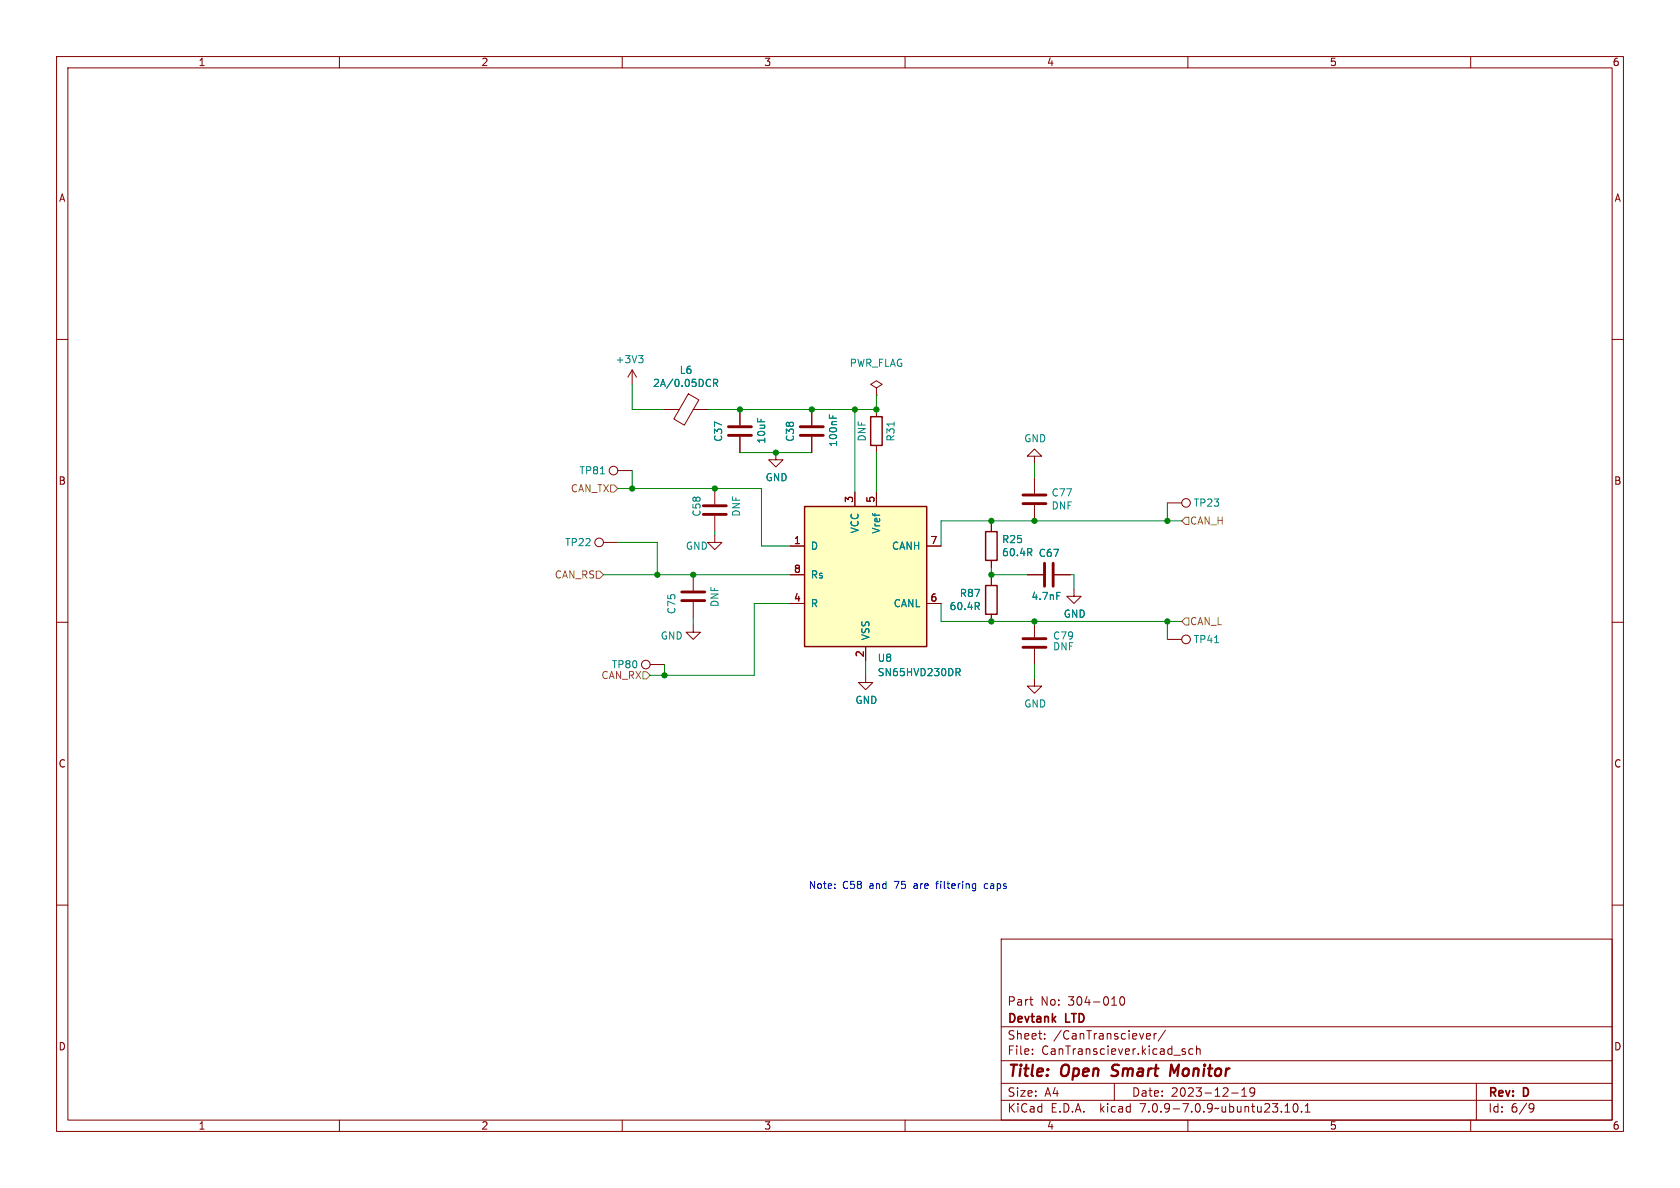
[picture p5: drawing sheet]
(kicad_sch (version 20230121) (generator eeschema)

 (paper "A4")

 (title_block
  (title "Open Smart Monitor")
  (date "2023-12-19")
  (rev "D")
  (company "Devtank LTD")
  (comment 1 "Part No: 304-010"))

 (lib_symbols
  (symbol "Device:C" (pin_numbers hide) (pin_names (offset 0.254)) (in_bom yes) (on_board yes)
   (property "Reference" "C" (at 0.635 2.54 0) (effects (font (size 1.27 1.27)) (justify left)))
   (property "Value" "C" (at 0.635 -2.54 0) (effects (font (size 1.27 1.27)) (justify left)))
   (property "Footprint" "" (at 0.9652 -3.81 0) (effects (font (size 1.27 1.27)) hide))
   (property "Datasheet" "~" (at 0 0 0) (effects (font (size 1.27 1.27)) hide))
   (symbol "C_0_1"
    (polyline (pts (xy -2.032 -0.762) (xy 2.032 -0.762)) (stroke (width 0.508) (type default)) (fill (type none)))
    (polyline (pts (xy -2.032 0.762) (xy 2.032 0.762)) (stroke (width 0.508) (type default)) (fill (type none))))
   (symbol "C_1_1"
    (pin passive line (at 0 3.81 270) (length 2.794) (name "~" (effects (font (size 1.27 1.27)))) (number "1" (effects (font (size 1.27 1.27)))))
    (pin passive line (at 0 -3.81 90) (length 2.794) (name "~" (effects (font (size 1.27 1.27)))) (number "2" (effects (font (size 1.27 1.27)))))))
  (symbol "Device:FerriteBead" (pin_numbers hide) (pin_names (offset 0)) (in_bom yes) (on_board yes)
   (property "Reference" "FB" (at -3.81 0.635 90) (effects (font (size 1.27 1.27))))
   (property "Value" "FerriteBead" (at 3.81 0 90) (effects (font (size 1.27 1.27))))
   (property "Footprint" "" (at -1.778 0 90) (effects (font (size 1.27 1.27)) hide))
   (property "Datasheet" "~" (at 0 0 0) (effects (font (size 1.27 1.27)) hide))
   (symbol "FerriteBead_0_1"
    (polyline (pts (xy 0 -1.27) (xy 0 -1.2192)) (stroke (width 0) (type default)) (fill (type none)))
    (polyline (pts (xy 0 1.27) (xy 0 1.2954)) (stroke (width 0) (type default)) (fill (type none)))
    (polyline (pts (xy -2.7686 0.4064) (xy -1.7018 2.2606) (xy 2.7686 -0.3048) (xy 1.6764 -2.159) (xy -2.7686 0.4064)) (stroke (width 0) (type default)) (fill (type none))))
   (symbol "FerriteBead_1_1"
    (pin passive line (at 0 3.81 270) (length 2.54) (name "~" (effects (font (size 1.27 1.27)))) (number "1" (effects (font (size 1.27 1.27)))))
    (pin passive line (at 0 -3.81 90) (length 2.54) (name "~" (effects (font (size 1.27 1.27)))) (number "2" (effects (font (size 1.27 1.27)))))))
  (symbol "Device:R" (pin_numbers hide) (pin_names (offset 0)) (in_bom yes) (on_board yes)
   (property "Reference" "R" (at 2.032 0 90) (effects (font (size 1.27 1.27))))
   (property "Value" "R" (at 0 0 90) (effects (font (size 1.27 1.27))))
   (property "Footprint" "" (at -1.778 0 90) (effects (font (size 1.27 1.27)) hide))
   (property "Datasheet" "~" (at 0 0 0) (effects (font (size 1.27 1.27)) hide))
   (symbol "R_0_1"
    (rectangle (start -1.016 -2.54) (end 1.016 2.54) (stroke (width 0.254) (type default)) (fill (type none))))
   (symbol "R_1_1"
    (pin passive line (at 0 3.81 270) (length 1.27) (name "~" (effects (font (size 1.27 1.27)))) (number "1" (effects (font (size 1.27 1.27)))))
    (pin passive line (at 0 -3.81 90) (length 1.27) (name "~" (effects (font (size 1.27 1.27)))) (number "2" (effects (font (size 1.27 1.27)))))))
  (symbol "Devtank:SN65HVD230" (pin_names (offset 1.016)) (in_bom yes) (on_board yes)
   (property "Reference" "U" (at 4.445 17.145 0) (effects (font (size 1.27 1.27)) (justify left)))
   (property "Value" "SN65HVD230" (at 4.445 14.605 0) (effects (font (size 1.27 1.27)) (justify left)))
   (property "Footprint" "" (at -0.635 -7.62 0) (effects (font (size 1.27 1.27) italic) hide))
   (property "Datasheet" "" (at -0.635 5.08 0) (effects (font (size 1.27 1.27)) hide))
   (symbol "SN65HVD230_0_1"
    (rectangle (start -10.795 12.7) (end 10.795 -12.065) (stroke (width 0.254) (type default)) (fill (type background))))
   (symbol "SN65HVD230_1_1"
    (pin input line (at -13.335 5.715 0) (length 2.54) (name "D" (effects (font (size 1.27 1.27)))) (number "1" (effects (font (size 1.27 1.27)))))
    (pin power_in line (at 0 -14.605 90) (length 2.54) (name "VSS" (effects (font (size 1.27 1.27)))) (number "2" (effects (font (size 1.27 1.27)))))
    (pin power_in line (at -1.905 15.24 270) (length 2.54) (name "VCC" (effects (font (size 1.27 1.27)))) (number "3" (effects (font (size 1.27 1.27)))))
    (pin output line (at -13.335 -4.445 0) (length 2.54) (name "R" (effects (font (size 1.27 1.27)))) (number "4" (effects (font (size 1.27 1.27)))))
    (pin power_out line (at 1.905 15.24 270) (length 2.54) (name "Vref" (effects (font (size 1.27 1.27)))) (number "5" (effects (font (size 1.27 1.27)))))
    (pin bidirectional line (at 13.335 -4.445 180) (length 2.54) (name "CANL" (effects (font (size 1.27 1.27)))) (number "6" (effects (font (size 1.27 1.27)))))
    (pin bidirectional line (at 13.335 5.715 180) (length 2.54) (name "CANH" (effects (font (size 1.27 1.27)))) (number "7" (effects (font (size 1.27 1.27)))))
    (pin input line (at -13.335 0.635 0) (length 2.54) (name "Rs" (effects (font (size 1.27 1.27)))) (number "8" (effects (font (size 1.27 1.27)))))))
  (symbol "OSM_env01-rescue:Test_Point-Connector-ESP32-EVB_Rev_D-rescue" (pin_numbers hide) (pin_names (offset 0.762) hide) (in_bom yes) (on_board yes)
   (property "Reference" "TP" (at 0 6.858 0) (effects (font (size 1.27 1.27))))
   (property "Value" "Test_Point-Connector-ESP32-EVB_Rev_D-rescue" (at 0 5.08 0) (effects (font (size 1.27 1.27))))
   (property "Footprint" "" (at 5.08 0 0) (effects (font (size 1.27 1.27)) hide))
   (property "Datasheet" "" (at 5.08 0 0) (effects (font (size 1.27 1.27)) hide))
   (symbol "Test_Point-Connector-ESP32-EVB_Rev_D-rescue_0_1"
    (circle (center 0 3.302) (radius 0.762) (stroke (width 0) (type solid)) (fill (type none))))
   (symbol "Test_Point-Connector-ESP32-EVB_Rev_D-rescue_1_1"
    (pin passive line (at 0 0 90) (length 2.54) (name "1" (effects (font (size 1.27 1.27)))) (number "1" (effects (font (size 1.27 1.27)))))))
  (symbol "power:+3V3" (power) (pin_names (offset 0)) (in_bom yes) (on_board yes)
   (property "Reference" "#PWR" (at 0 -3.81 0) (effects (font (size 1.27 1.27)) hide))
   (property "Value" "+3V3" (at 0 3.556 0) (effects (font (size 1.27 1.27))))
   (property "Footprint" "" (at 0 0 0) (effects (font (size 1.27 1.27)) hide))
   (property "Datasheet" "" (at 0 0 0) (effects (font (size 1.27 1.27)) hide))
   (symbol "+3V3_0_1"
    (polyline (pts (xy -0.762 1.27) (xy 0 2.54)) (stroke (width 0) (type default)) (fill (type none)))
    (polyline (pts (xy 0 0) (xy 0 2.54)) (stroke (width 0) (type default)) (fill (type none)))
    (polyline (pts (xy 0 2.54) (xy 0.762 1.27)) (stroke (width 0) (type default)) (fill (type none))))
   (symbol "+3V3_1_1"
    (pin power_in line (at 0 0 90) (length 0) hide (name "+3V3" (effects (font (size 1.27 1.27)))) (number "1" (effects (font (size 1.27 1.27)))))))
  (symbol "power:GND" (power) (pin_names (offset 0)) (in_bom yes) (on_board yes)
   (property "Reference" "#PWR" (at 0 -6.35 0) (effects (font (size 1.27 1.27)) hide))
   (property "Value" "GND" (at 0 -3.81 0) (effects (font (size 1.27 1.27))))
   (property "Footprint" "" (at 0 0 0) (effects (font (size 1.27 1.27)) hide))
   (property "Datasheet" "" (at 0 0 0) (effects (font (size 1.27 1.27)) hide))
   (symbol "GND_0_1"
    (polyline (pts (xy 0 0) (xy 0 -1.27) (xy 1.27 -1.27) (xy 0 -2.54) (xy -1.27 -1.27) (xy 0 -1.27)) (stroke (width 0) (type default)) (fill (type none))))
   (symbol "GND_1_1"
    (pin power_in line (at 0 0 270) (length 0) hide (name "GND" (effects (font (size 1.27 1.27)))) (number "1" (effects (font (size 1.27 1.27)))))))
  (symbol "power:PWR_FLAG" (power) (pin_numbers hide) (pin_names (offset 0) hide) (in_bom yes) (on_board yes)
   (property "Reference" "#FLG" (at 0 1.905 0) (effects (font (size 1.27 1.27)) hide))
   (property "Value" "PWR_FLAG" (at 0 3.81 0) (effects (font (size 1.27 1.27))))
   (property "Footprint" "" (at 0 0 0) (effects (font (size 1.27 1.27)) hide))
   (property "Datasheet" "~" (at 0 0 0) (effects (font (size 1.27 1.27)) hide))
   (symbol "PWR_FLAG_0_0"
    (pin power_out line (at 0 0 90) (length 0) (name "pwr" (effects (font (size 1.27 1.27)))) (number "1" (effects (font (size 1.27 1.27))))))
   (symbol "PWR_FLAG_0_1"
    (polyline (pts (xy 0 0) (xy 0 1.27) (xy -1.016 1.905) (xy 0 2.54) (xy 1.016 1.905) (xy 0 1.27)) (stroke (width 0) (type default)) (fill (type none))))))

 (junction (at 175.26 101.6) (diameter 0) (color 0 0 0 0))
 (junction (at 122.555 101.6) (diameter 0) (color 0 0 0 0))
 (junction (at 130.81 72.39) (diameter 0) (color 0 0 0 0))
 (junction (at 182.88 92.075) (diameter 0) (color 0 0 0 0))
 (junction (at 137.16 80.01) (diameter 0) (color 0 0 0 0))
 (junction (at 116.205 101.6) (diameter 0) (color 0 0 0 0))
 (junction (at 154.94 72.39) (diameter 0) (color 0 0 0 0))
 (junction (at 151.13 72.39) (diameter 0) (color 0 0 0 0))
 (junction (at 143.51 72.39) (diameter 0) (color 0 0 0 0))
 (junction (at 182.88 109.855) (diameter 0) (color 0 0 0 0))
 (junction (at 126.365 86.36) (diameter 0) (color 0 0 0 0))
 (junction (at 206.375 92.075) (diameter 0) (color 0 0 0 0))
 (junction (at 117.475 119.38) (diameter 0) (color 0 0 0 0))
 (junction (at 175.26 109.855) (diameter 0) (color 0 0 0 0))
 (junction (at 175.26 92.075) (diameter 0) (color 0 0 0 0))
 (junction (at 111.76 86.36) (diameter 0) (color 0 0 0 0))
 (junction (at 206.375 109.855) (diameter 0) (color 0 0 0 0))

 (wire (pts (xy 106.68 101.6) (xy 116.205 101.6)) (stroke (width 0) (type default)))
 (wire (pts (xy 166.37 109.855) (xy 175.26 109.855)) (stroke (width 0) (type default)))
 (wire (pts (xy 116.205 101.6) (xy 122.555 101.6)) (stroke (width 0) (type default)))
 (wire (pts (xy 111.76 86.36) (xy 126.365 86.36)) (stroke (width 0) (type default)))
 (wire (pts (xy 130.81 80.01) (xy 137.16 80.01)) (stroke (width 0) (type default)))
 (wire (pts (xy 134.62 86.36) (xy 126.365 86.36)) (stroke (width 0) (type default)))
 (wire (pts (xy 139.7 96.52) (xy 134.62 96.52)) (stroke (width 0) (type default)))
 (wire (pts (xy 143.51 72.39) (xy 151.13 72.39)) (stroke (width 0) (type default)))
 (wire (pts (xy 153.035 119.38) (xy 153.035 116.84)) (stroke (width 0) (type default)))
 (wire (pts (xy 109.22 95.885) (xy 116.205 95.885)) (stroke (width 0) (type default)))
 (wire (pts (xy 182.88 109.855) (xy 206.375 109.855)) (stroke (width 0) (type default)))
 (wire (pts (xy 117.475 117.475) (xy 117.475 119.38)) (stroke (width 0) (type default)))
 (wire (pts (xy 182.88 109.855) (xy 175.26 109.855)) (stroke (width 0) (type default)))
 (wire (pts (xy 154.94 86.995) (xy 154.94 80.01)) (stroke (width 0) (type default)))
 (wire (pts (xy 126.365 94.615) (xy 126.365 93.98)) (stroke (width 0) (type default)))
 (wire (pts (xy 111.76 67.945) (xy 111.76 72.39)) (stroke (width 0) (type default)))
 (wire (pts (xy 133.35 106.68) (xy 139.7 106.68)) (stroke (width 0) (type default)))
 (wire (pts (xy 166.37 92.075) (xy 166.37 96.52)) (stroke (width 0) (type default)))
 (wire (pts (xy 151.13 86.995) (xy 151.13 72.39)) (stroke (width 0) (type default)))
 (wire (pts (xy 116.205 95.885) (xy 116.205 101.6)) (stroke (width 0) (type default)))
 (wire (pts (xy 175.26 92.075) (xy 166.37 92.075)) (stroke (width 0) (type default)))
 (wire (pts (xy 189.865 101.6) (xy 189.865 104.14)) (stroke (width 0) (type default)))
 (wire (pts (xy 111.76 72.39) (xy 117.475 72.39)) (stroke (width 0) (type default)))
 (wire (pts (xy 166.37 106.68) (xy 166.37 109.855)) (stroke (width 0) (type default)))
 (wire (pts (xy 114.935 119.38) (xy 117.475 119.38)) (stroke (width 0) (type default)))
 (wire (pts (xy 175.26 92.075) (xy 175.26 92.71)) (stroke (width 0) (type default)))
 (wire (pts (xy 137.16 80.01) (xy 143.51 80.01)) (stroke (width 0) (type default)))
 (wire (pts (xy 133.35 106.68) (xy 133.35 119.38)) (stroke (width 0) (type default)))
 (wire (pts (xy 175.26 102.235) (xy 175.26 101.6)) (stroke (width 0) (type default)))
 (wire (pts (xy 181.61 101.6) (xy 175.26 101.6)) (stroke (width 0) (type default)))
 (wire (pts (xy 182.88 84.455) (xy 182.88 81.915)) (stroke (width 0) (type default)))
 (wire (pts (xy 111.76 86.36) (xy 109.22 86.36)) (stroke (width 0) (type default)))
 (wire (pts (xy 206.375 88.9) (xy 206.375 92.075)) (stroke (width 0) (type default)))
 (wire (pts (xy 182.88 92.075) (xy 206.375 92.075)) (stroke (width 0) (type default)))
 (wire (pts (xy 111.76 83.185) (xy 111.76 86.36)) (stroke (width 0) (type default)))
 (wire (pts (xy 175.26 101.6) (xy 175.26 100.33)) (stroke (width 0) (type default)))
 (wire (pts (xy 206.375 113.03) (xy 206.375 109.855)) (stroke (width 0) (type default)))
 (wire (pts (xy 206.375 92.075) (xy 208.915 92.075)) (stroke (width 0) (type default)))
 (wire (pts (xy 182.88 117.475) (xy 182.88 120.015)) (stroke (width 0) (type default)))
 (wire (pts (xy 154.94 72.39) (xy 154.94 69.85)) (stroke (width 0) (type default)))
 (wire (pts (xy 122.555 101.6) (xy 139.7 101.6)) (stroke (width 0) (type default)))
 (wire (pts (xy 130.81 72.39) (xy 143.51 72.39)) (stroke (width 0) (type default)))
 (wire (pts (xy 182.88 92.075) (xy 175.26 92.075)) (stroke (width 0) (type default)))
 (wire (pts (xy 125.095 72.39) (xy 130.81 72.39)) (stroke (width 0) (type default)))
 (wire (pts (xy 151.13 72.39) (xy 154.94 72.39)) (stroke (width 0) (type default)))
 (wire (pts (xy 117.475 119.38) (xy 133.35 119.38)) (stroke (width 0) (type default)))
 (wire (pts (xy 134.62 96.52) (xy 134.62 86.36)) (stroke (width 0) (type default)))
 (wire (pts (xy 122.555 110.49) (xy 122.555 109.22)) (stroke (width 0) (type default)))
 (wire (pts (xy 206.375 109.855) (xy 208.915 109.855)) (stroke (width 0) (type default)))
 (wire (pts (xy 189.23 101.6) (xy 189.865 101.6)) (stroke (width 0) (type default)))

 (text "Note: C58 and 75 are filtering caps" (at 142.875 157.48 0) (effects (font (size 1.27 1.27)) (justify left bottom)))

 (hierarchical_label "CAN_RX" (shape input) (at 114.935 119.38 180) (fields_autoplaced) (effects (font (size 1.27 1.27)) (justify right)))
 (hierarchical_label "CAN_L" (shape input) (at 208.915 109.855 0) (fields_autoplaced) (effects (font (size 1.27 1.27)) (justify left)))
 (hierarchical_label "CAN_H" (shape input) (at 208.915 92.075 0) (fields_autoplaced) (effects (font (size 1.27 1.27)) (justify left)))
 (hierarchical_label "CAN_RS" (shape input) (at 106.68 101.6 180) (fields_autoplaced) (effects (font (size 1.27 1.27)) (justify right)))
 (hierarchical_label "CAN_TX" (shape input) (at 109.22 86.36 180) (fields_autoplaced) (effects (font (size 1.27 1.27)) (justify right)))

 (symbol (lib_id "Device:R") (at 175.26 106.045 0) (mirror y) (unit 1) (in_bom yes) (on_board yes) (dnp no)
  (property "Reference" "R87" (at 173.482 104.8766 0) (effects (font (size 1.27 1.27)) (justify left)))
  (property "Value" "60.4R" (at 173.482 107.188 0) (effects (font (size 1.27 1.27)) (justify left)))
  (property "Footprint" "Resistor_SMD:R_0603_1608Metric" (at 177.038 106.045 90) (effects (font (size 1.27 1.27)) hide))
  (property "Datasheet" "" (at 175.26 106.045 0) (effects (font (size 1.27 1.27)) hide))
  (property "Tolerance" "1%" (at 175.26 106.045 0) (effects (font (size 1.27 1.27)) hide))
  (property "Power Rating" "" (at 175.26 106.045 0) (effects (font (size 1.27 1.27)) hide))
  (property "Current Rating" "" (at 175.26 106.045 0) (effects (font (size 1.27 1.27)) hide))
  (property "Other" "Can use own part, but needs to meet the specs" (at 175.26 106.045 0) (effects (font (size 1.27 1.27)) hide)) (pin "1") (pin "2"))

 (symbol (lib_id "Device:C") (at 130.81 76.2 180) (unit 1) (in_bom yes) (on_board yes) (dnp no)
  (property "Reference" "C37" (at 127 74.295 90) (effects (font (size 1.27 1.27)) (justify left)))
  (property "Value" "10uF" (at 134.62 73.66 90) (effects (font (size 1.27 1.27)) (justify left)))
  (property "Footprint" "Capacitor_SMD:C_0603_1608Metric" (at 129.8448 72.39 0) (effects (font (size 1.27 1.27)) hide))
  (property "Datasheet" "" (at 130.81 76.2 0) (effects (font (size 1.27 1.27)) hide))
  (property "Voltage" "10V" (at 130.81 76.2 0) (effects (font (size 1.27 1.27)) hide))
  (property "Power Rating" "" (at 130.81 76.2 0) (effects (font (size 1.27 1.27)) hide))
  (property "Characteristics" "X5R" (at 130.81 76.2 0) (effects (font (size 1.27 1.27)) hide))
  (property "Current Rating" "" (at 130.81 76.2 0) (effects (font (size 1.27 1.27)) hide))
  (property "Other" "Can use own part, but needs to meet the specs" (at 130.81 76.2 0) (effects (font (size 1.27 1.27)) hide)) (pin "1") (pin "2"))

 (symbol (lib_id "Device:C") (at 143.51 76.2 180) (unit 1) (in_bom yes) (on_board yes) (dnp no)
  (property "Reference" "C38" (at 139.7 74.295 90) (effects (font (size 1.27 1.27)) (justify left)))
  (property "Value" "100nF" (at 147.32 73.025 90) (effects (font (size 1.27 1.27)) (justify left)))
  (property "Footprint" "Capacitor_SMD:C_0402_1005Metric" (at 142.5448 72.39 0) (effects (font (size 1.27 1.27)) hide))
  (property "Datasheet" "" (at 143.51 76.2 0) (effects (font (size 1.27 1.27)) hide))
  (property "Voltage" "50V" (at 143.51 76.2 0) (effects (font (size 1.27 1.27)) hide))
  (property "Power Rating" "" (at 143.51 76.2 0) (effects (font (size 1.27 1.27)) hide))
  (property "Characteristics" "X5R" (at 143.51 76.2 0) (effects (font (size 1.27 1.27)) hide))
  (property "Current Rating" "" (at 143.51 76.2 0) (effects (font (size 1.27 1.27)) hide))
  (property "Other" "Can use own part, but needs to meet the specs" (at 143.51 76.2 0) (effects (font (size 1.27 1.27)) hide)) (pin "1") (pin "2"))

 (symbol (lib_id "power:GND") (at 137.16 80.01 0) (unit 1) (in_bom yes) (on_board yes) (dnp no)
  (property "Reference" "#PWR065" (at 137.16 86.36 0) (effects (font (size 1.27 1.27)) hide))
  (property "Value" "GND" (at 137.287 84.4042 0) (effects (font (size 1.27 1.27))))
  (property "Footprint" "" (at 137.16 80.01 0) (effects (font (size 1.524 1.524))))
  (property "Datasheet" "" (at 137.16 80.01 0) (effects (font (size 1.524 1.524)))) (pin "1"))

 (symbol (lib_id "power:GND") (at 122.555 110.49 0) (unit 1) (in_bom yes) (on_board yes) (dnp no)
  (property "Reference" "#PWR060" (at 122.555 116.84 0) (effects (font (size 1.27 1.27)) hide))
  (property "Value" "GND" (at 118.745 112.395 0) (effects (font (size 1.27 1.27))))
  (property "Footprint" "" (at 122.555 110.49 0) (effects (font (size 1.524 1.524))))
  (property "Datasheet" "" (at 122.555 110.49 0) (effects (font (size 1.524 1.524)))) (pin "1"))

 (symbol (lib_id "power:GND") (at 153.035 119.38 0) (unit 1) (in_bom yes) (on_board yes) (dnp no)
  (property "Reference" "#PWR063" (at 153.035 125.73 0) (effects (font (size 1.27 1.27)) hide))
  (property "Value" "GND" (at 153.162 123.7742 0) (effects (font (size 1.27 1.27))))
  (property "Footprint" "" (at 153.035 119.38 0) (effects (font (size 1.524 1.524))))
  (property "Datasheet" "" (at 153.035 119.38 0) (effects (font (size 1.524 1.524)))) (pin "1"))

 (symbol (lib_id "OSM_env01-rescue:Test_Point-Connector-ESP32-EVB_Rev_D-rescue") (at 111.76 83.185 90) (mirror x) (unit 1) (in_bom yes) (on_board yes) (dnp no)
  (property "Reference" "TP81" (at 104.775 83.185 90) (effects (font (size 1.27 1.27))))
  (property "Value" "Test_Point" (at 109.9312 85.8266 90) (effects (font (size 1.27 1.27)) hide))
  (property "Footprint" "Devtank_PCB_lib:TestPoint_Pad_D1.5mm" (at 111.76 88.265 0) (effects (font (size 1.27 1.27)) hide))
  (property "Datasheet" "" (at 111.76 88.265 0) (effects (font (size 1.27 1.27)) hide))
  (property "Power Rating" "" (at 111.76 83.185 0) (effects (font (size 1.27 1.27)) hide))
  (property "Current Rating" "" (at 111.76 83.185 0) (effects (font (size 1.27 1.27)) hide)) (pin "1"))

 (symbol (lib_id "OSM_env01-rescue:Test_Point-Connector-ESP32-EVB_Rev_D-rescue") (at 117.475 117.475 90) (mirror x) (unit 1) (in_bom yes) (on_board yes) (dnp no)
  (property "Reference" "TP80" (at 110.49 117.475 90) (effects (font (size 1.27 1.27))))
  (property "Value" "Test_Point" (at 115.6462 120.1166 90) (effects (font (size 1.27 1.27)) hide))
  (property "Footprint" "Devtank_PCB_lib:TestPoint_Pad_D1.5mm" (at 117.475 122.555 0) (effects (font (size 1.27 1.27)) hide))
  (property "Datasheet" "" (at 117.475 122.555 0) (effects (font (size 1.27 1.27)) hide))
  (property "Power Rating" "" (at 117.475 117.475 0) (effects (font (size 1.27 1.27)) hide))
  (property "Current Rating" "" (at 117.475 117.475 0) (effects (font (size 1.27 1.27)) hide)) (pin "1"))

 (symbol (lib_id "Device:C") (at 126.365 90.17 0) (unit 1) (in_bom yes) (on_board yes) (dnp no)
  (property "Reference" "C58" (at 123.19 91.44 90) (effects (font (size 1.27 1.27)) (justify left)))
  (property "Value" "DNF" (at 130.175 91.44 90) (effects (font (size 1.27 1.27)) (justify left)))
  (property "Footprint" "Capacitor_SMD:C_0603_1608Metric" (at 127.3302 93.98 0) (effects (font (size 1.27 1.27)) hide))
  (property "Datasheet" "" (at 126.365 90.17 0) (effects (font (size 1.27 1.27)) hide))
  (property "Voltage" "50V" (at 126.365 90.17 0) (effects (font (size 1.27 1.27)) hide))
  (property "Power Rating" "" (at 126.365 90.17 0) (effects (font (size 1.27 1.27)) hide))
  (property "Characteristics" "X5R" (at 126.365 90.17 0) (effects (font (size 1.27 1.27)) hide))
  (property "Current Rating" "" (at 126.365 90.17 0) (effects (font (size 1.27 1.27)) hide)) (pin "1") (pin "2"))

 (symbol (lib_id "power:GND") (at 126.365 94.615 0) (unit 1) (in_bom yes) (on_board yes) (dnp no)
  (property "Reference" "#PWR032" (at 126.365 100.965 0) (effects (font (size 1.27 1.27)) hide))
  (property "Value" "GND" (at 123.19 96.52 0) (effects (font (size 1.27 1.27))))
  (property "Footprint" "" (at 126.365 94.615 0) (effects (font (size 1.524 1.524))))
  (property "Datasheet" "" (at 126.365 94.615 0) (effects (font (size 1.524 1.524)))) (pin "1"))

 (symbol (lib_id "Device:R") (at 154.94 76.2 180) (unit 1) (in_bom yes) (on_board yes) (dnp no)
  (property "Reference" "R31" (at 157.48 76.2 90) (effects (font (size 1.27 1.27))))
  (property "Value" "DNF" (at 152.4 76.2 90) (effects (font (size 1.27 1.27))))
  (property "Footprint" "Resistor_SMD:R_0402_1005Metric" (at 156.718 76.2 90) (effects (font (size 1.27 1.27)) hide))
  (property "Datasheet" "" (at 154.94 76.2 0) (effects (font (size 1.27 1.27)) hide))
  (property "Tolerance" "1%" (at 154.94 76.2 0) (effects (font (size 1.27 1.27)) hide))
  (property "Power Rating" "" (at 154.94 76.2 0) (effects (font (size 1.27 1.27)) hide))
  (property "Current Rating" "" (at 154.94 76.2 0) (effects (font (size 1.27 1.27)) hide))
  (property "Other" "Can use own part, but needs to meet the specs" (at 154.94 76.2 0) (effects (font (size 1.27 1.27)) hide)) (pin "1") (pin "2"))

 (symbol (lib_id "Device:C") (at 122.555 105.41 180) (unit 1) (in_bom yes) (on_board yes) (dnp no)
  (property "Reference" "C75" (at 118.745 104.775 90) (effects (font (size 1.27 1.27)) (justify left)))
  (property "Value" "DNF" (at 126.365 103.505 90) (effects (font (size 1.27 1.27)) (justify left)))
  (property "Footprint" "Capacitor_SMD:C_0603_1608Metric" (at 121.5898 101.6 0) (effects (font (size 1.27 1.27)) hide))
  (property "Datasheet" "" (at 122.555 105.41 0) (effects (font (size 1.27 1.27)) hide))
  (property "Voltage" "50V" (at 122.555 105.41 0) (effects (font (size 1.27 1.27)) hide))
  (property "Power Rating" "" (at 122.555 105.41 0) (effects (font (size 1.27 1.27)) hide))
  (property "Characteristics" "X5R" (at 122.555 105.41 0) (effects (font (size 1.27 1.27)) hide))
  (property "Current Rating" "" (at 122.555 105.41 0) (effects (font (size 1.27 1.27)) hide)) (pin "1") (pin "2"))

 (symbol (lib_id "Device:C") (at 182.88 88.265 0) (unit 1) (in_bom yes) (on_board yes) (dnp no)
  (property "Reference" "C77" (at 185.801 87.0966 0) (effects (font (size 1.27 1.27)) (justify left)))
  (property "Value" "DNF" (at 185.801 89.408 0) (effects (font (size 1.27 1.27)) (justify left)))
  (property "Footprint" "Capacitor_SMD:C_0603_1608Metric" (at 183.8452 92.075 0) (effects (font (size 1.27 1.27)) hide))
  (property "Datasheet" "" (at 182.88 88.265 0) (effects (font (size 1.27 1.27)) hide))
  (property "Voltage" "50V" (at 182.88 88.265 0) (effects (font (size 1.27 1.27)) hide))
  (property "Power Rating" "" (at 182.88 88.265 0) (effects (font (size 1.27 1.27)) hide))
  (property "Characteristics" "X5R" (at 182.88 88.265 0) (effects (font (size 1.27 1.27)) hide))
  (property "Current Rating" "" (at 182.88 88.265 0) (effects (font (size 1.27 1.27)) hide)) (pin "1") (pin "2"))

 (symbol (lib_id "power:GND") (at 182.88 81.915 0) (mirror x) (unit 1) (in_bom yes) (on_board yes) (dnp no)
  (property "Reference" "#PWR0145" (at 182.88 75.565 0) (effects (font (size 1.27 1.27)) hide))
  (property "Value" "GND" (at 183.007 77.5208 0) (effects (font (size 1.27 1.27))))
  (property "Footprint" "" (at 182.88 81.915 0) (effects (font (size 1.524 1.524))))
  (property "Datasheet" "" (at 182.88 81.915 0) (effects (font (size 1.524 1.524)))) (pin "1"))

 (symbol (lib_id "Device:C") (at 182.88 113.665 0) (mirror x) (unit 1) (in_bom yes) (on_board yes) (dnp no)
  (property "Reference" "C79" (at 186.055 112.395 0) (effects (font (size 1.27 1.27)) (justify left)))
  (property "Value" "DNF" (at 186.055 114.3 0) (effects (font (size 1.27 1.27)) (justify left)))
  (property "Footprint" "Capacitor_SMD:C_0603_1608Metric" (at 183.8452 109.855 0) (effects (font (size 1.27 1.27)) hide))
  (property "Datasheet" "" (at 182.88 113.665 0) (effects (font (size 1.27 1.27)) hide))
  (property "Voltage" "50V" (at 182.88 113.665 0) (effects (font (size 1.27 1.27)) hide))
  (property "Power Rating" "" (at 182.88 113.665 0) (effects (font (size 1.27 1.27)) hide))
  (property "Characteristics" "X5R" (at 182.88 113.665 0) (effects (font (size 1.27 1.27)) hide))
  (property "Current Rating" "" (at 182.88 113.665 0) (effects (font (size 1.27 1.27)) hide)) (pin "1") (pin "2"))

 (symbol (lib_id "power:GND") (at 182.88 120.015 0) (unit 1) (in_bom yes) (on_board yes) (dnp no)
  (property "Reference" "#PWR0146" (at 182.88 126.365 0) (effects (font (size 1.27 1.27)) hide))
  (property "Value" "GND" (at 183.007 124.4092 0) (effects (font (size 1.27 1.27))))
  (property "Footprint" "" (at 182.88 120.015 0) (effects (font (size 1.524 1.524))))
  (property "Datasheet" "" (at 182.88 120.015 0) (effects (font (size 1.524 1.524)))) (pin "1"))

 (symbol (lib_id "power:PWR_FLAG") (at 154.94 69.85 0) (unit 1) (in_bom yes) (on_board yes) (dnp no)
  (property "Reference" "#FLG0105" (at 154.94 67.437 0) (effects (font (size 1.27 1.27)) hide))
  (property "Value" "PWR_FLAG" (at 154.94 64.1858 0) (effects (font (size 1.27 1.27))))
  (property "Footprint" "" (at 154.94 69.85 0) (effects (font (size 1.524 1.524))))
  (property "Datasheet" "" (at 154.94 69.85 0) (effects (font (size 1.524 1.524)))) (pin "1"))

 (symbol (lib_id "Device:FerriteBead") (at 121.285 72.39 270) (unit 1) (in_bom yes) (on_board yes) (dnp no)
  (property "Reference" "L6" (at 121.285 65.4304 90) (effects (font (size 1.27 1.27))))
  (property "Value" "2A/0.05DCR" (at 121.285 67.7418 90) (effects (font (size 1.27 1.27))))
  (property "Footprint" "Inductor_SMD:L_0402_1005Metric" (at 121.285 70.612 90) (effects (font (size 1.27 1.27)) hide))
  (property "Datasheet" "" (at 121.285 72.39 0) (effects (font (size 1.27 1.27)) hide))
  (property "Manufacturer" "TDK" (at 121.285 72.39 0) (effects (font (size 1.27 1.27)) hide))
  (property "Manufacturer Part Number" "MPZ1005S121HT000 " (at 121.285 72.39 0) (effects (font (size 1.27 1.27)) hide))
  (property "Power Rating" "" (at 121.285 72.39 0) (effects (font (size 1.27 1.27)) hide))
  (property "Current Rating" "" (at 121.285 72.39 0) (effects (font (size 1.27 1.27)) hide))
  (property "Other" "Can use own part, but needs to meet the specs" (at 121.285 72.39 0) (effects (font (size 1.27 1.27)) hide)) (pin "1") (pin "2"))

 (symbol (lib_id "OSM_env01-rescue:Test_Point-Connector-ESP32-EVB_Rev_D-rescue") (at 109.22 95.885 90) (mirror x) (unit 1) (in_bom yes) (on_board yes) (dnp no)
  (property "Reference" "TP22" (at 102.235 95.885 90) (effects (font (size 1.27 1.27))))
  (property "Value" "Test_Point" (at 107.3912 98.5266 90) (effects (font (size 1.27 1.27)) hide))
  (property "Footprint" "Devtank_PCB_lib:TestPoint_Pad_D1.5mm" (at 109.22 100.965 0) (effects (font (size 1.27 1.27)) hide))
  (property "Datasheet" "" (at 109.22 100.965 0) (effects (font (size 1.27 1.27)) hide))
  (property "Power Rating" "" (at 109.22 95.885 0) (effects (font (size 1.27 1.27)) hide))
  (property "Current Rating" "" (at 109.22 95.885 0) (effects (font (size 1.27 1.27)) hide)) (pin "1"))

 (symbol (lib_id "OSM_env01-rescue:Test_Point-Connector-ESP32-EVB_Rev_D-rescue") (at 206.375 88.9 270) (unit 1) (in_bom yes) (on_board yes) (dnp no)
  (property "Reference" "TP23" (at 213.36 88.9 90) (effects (font (size 1.27 1.27))))
  (property "Value" "Test_Point" (at 208.2038 91.5416 90) (effects (font (size 1.27 1.27)) hide))
  (property "Footprint" "Devtank_PCB_lib:TestPoint_Pad_D1.5mm" (at 206.375 93.98 0) (effects (font (size 1.27 1.27)) hide))
  (property "Datasheet" "" (at 206.375 93.98 0) (effects (font (size 1.27 1.27)) hide))
  (property "Power Rating" "" (at 206.375 88.9 0) (effects (font (size 1.27 1.27)) hide))
  (property "Current Rating" "" (at 206.375 88.9 0) (effects (font (size 1.27 1.27)) hide)) (pin "1"))

 (symbol (lib_id "OSM_env01-rescue:Test_Point-Connector-ESP32-EVB_Rev_D-rescue") (at 206.375 113.03 270) (unit 1) (in_bom yes) (on_board yes) (dnp no)
  (property "Reference" "TP41" (at 213.36 113.03 90) (effects (font (size 1.27 1.27))))
  (property "Value" "Test_Point" (at 208.2038 115.6716 90) (effects (font (size 1.27 1.27)) hide))
  (property "Footprint" "Devtank_PCB_lib:TestPoint_Pad_D1.5mm" (at 206.375 118.11 0) (effects (font (size 1.27 1.27)) hide))
  (property "Datasheet" "" (at 206.375 118.11 0) (effects (font (size 1.27 1.27)) hide))
  (property "Power Rating" "" (at 206.375 113.03 0) (effects (font (size 1.27 1.27)) hide))
  (property "Current Rating" "" (at 206.375 113.03 0) (effects (font (size 1.27 1.27)) hide)) (pin "1"))

 (symbol (lib_id "Device:R") (at 175.26 96.52 0) (unit 1) (in_bom yes) (on_board yes) (dnp no)
  (property "Reference" "R25" (at 177.038 95.3516 0) (effects (font (size 1.27 1.27)) (justify left)))
  (property "Value" "60.4R" (at 177.038 97.663 0) (effects (font (size 1.27 1.27)) (justify left)))
  (property "Footprint" "Resistor_SMD:R_0603_1608Metric" (at 173.482 96.52 90) (effects (font (size 1.27 1.27)) hide))
  (property "Datasheet" "" (at 175.26 96.52 0) (effects (font (size 1.27 1.27)) hide))
  (property "Tolerance" "1%" (at 175.26 96.52 0) (effects (font (size 1.27 1.27)) hide))
  (property "Power Rating" "" (at 175.26 96.52 0) (effects (font (size 1.27 1.27)) hide))
  (property "Current Rating" "" (at 175.26 96.52 0) (effects (font (size 1.27 1.27)) hide))
  (property "Other" "Can use own part, but needs to meet the specs" (at 175.26 96.52 0) (effects (font (size 1.27 1.27)) hide)) (pin "1") (pin "2"))

 (symbol (lib_id "Device:C") (at 185.42 101.6 270) (mirror x) (unit 1) (in_bom yes) (on_board yes) (dnp no)
  (property "Reference" "C67" (at 183.515 97.79 90) (effects (font (size 1.27 1.27)) (justify left)))
  (property "Value" "4.7nF" (at 182.245 105.41 90) (effects (font (size 1.27 1.27)) (justify left)))
  (property "Footprint" "Capacitor_SMD:C_0603_1608Metric" (at 181.61 100.6348 0) (effects (font (size 1.27 1.27)) hide))
  (property "Datasheet" "" (at 185.42 101.6 0) (effects (font (size 1.27 1.27)) hide))
  (property "Voltage" "50V" (at 185.42 101.6 0) (effects (font (size 1.27 1.27)) hide))
  (property "Power Rating" "" (at 185.42 101.6 0) (effects (font (size 1.27 1.27)) hide))
  (property "Characteristics" "C0G/NP0" (at 185.42 101.6 0) (effects (font (size 1.27 1.27)) hide))
  (property "Current Rating" "" (at 185.42 101.6 0) (effects (font (size 1.27 1.27)) hide)) (pin "1") (pin "2"))

 (symbol (lib_id "power:GND") (at 189.865 104.14 0) (unit 1) (in_bom yes) (on_board yes) (dnp no)
  (property "Reference" "#PWR078" (at 189.865 110.49 0) (effects (font (size 1.27 1.27)) hide))
  (property "Value" "GND" (at 189.992 108.5342 0) (effects (font (size 1.27 1.27))))
  (property "Footprint" "" (at 189.865 104.14 0) (effects (font (size 1.524 1.524))))
  (property "Datasheet" "" (at 189.865 104.14 0) (effects (font (size 1.524 1.524)))) (pin "1"))

 (symbol (lib_id "power:+3V3") (at 111.76 67.945 0) (mirror y) (unit 1) (in_bom yes) (on_board yes) (dnp no)
  (property "Reference" "#PWR024" (at 111.76 71.755 0) (effects (font (size 1.27 1.27)) hide))
  (property "Value" "+3V3" (at 111.379 63.5508 0) (effects (font (size 1.27 1.27))))
  (property "Footprint" "" (at 111.76 67.945 0) (effects (font (size 1.27 1.27)) hide))
  (property "Datasheet" "" (at 111.76 67.945 0) (effects (font (size 1.27 1.27)) hide)) (pin "1"))

 (symbol (lib_id "Devtank:SN65HVD230") (at 153.035 102.235 0) (unit 1) (in_bom yes) (on_board yes) (dnp no) (fields_autoplaced)
  (property "Reference" "U8" (at 155.0544 116.3304 0) (effects (font (size 1.27 1.27)) (justify left)))
  (property "Value" "SN65HVD230DR" (at 155.0544 118.8673 0) (effects (font (size 1.27 1.27)) (justify left)))
  (property "Footprint" "Package_SO:SOIC-8_3.9x4.9mm_P1.27mm" (at 152.4 109.855 0) (effects (font (size 1.27 1.27) italic) hide))
  (property "Datasheet" "https://www.ti.com/lit/ds/symlink/sn65hvd230.pdf?HQS=dis-mous-null-mousermode-dsf-pf-null-wwe&ts=1700143678249&ref_url=https%253A%252F%252Fwww.mouser.se%252F" (at 152.4 97.155 0) (effects (font (size 1.27 1.27)) hide))
  (property "Manufacturer" "Texas Instruments " (at 153.035 102.235 0) (effects (font (size 1.27 1.27)) hide))
  (property "Manufacturer Part Number" "SN65HVD230DR" (at 153.035 102.235 0) (effects (font (size 1.27 1.27)) hide))
  (property "Power Rating" "" (at 153.035 102.235 0) (effects (font (size 1.27 1.27)) hide))
  (property "Current Rating" "" (at 153.035 102.235 0) (effects (font (size 1.27 1.27)) hide)) (pin "1") (pin "2") (pin "3") (pin "4") (pin "5") (pin "6") (pin "7") (pin "8")))
